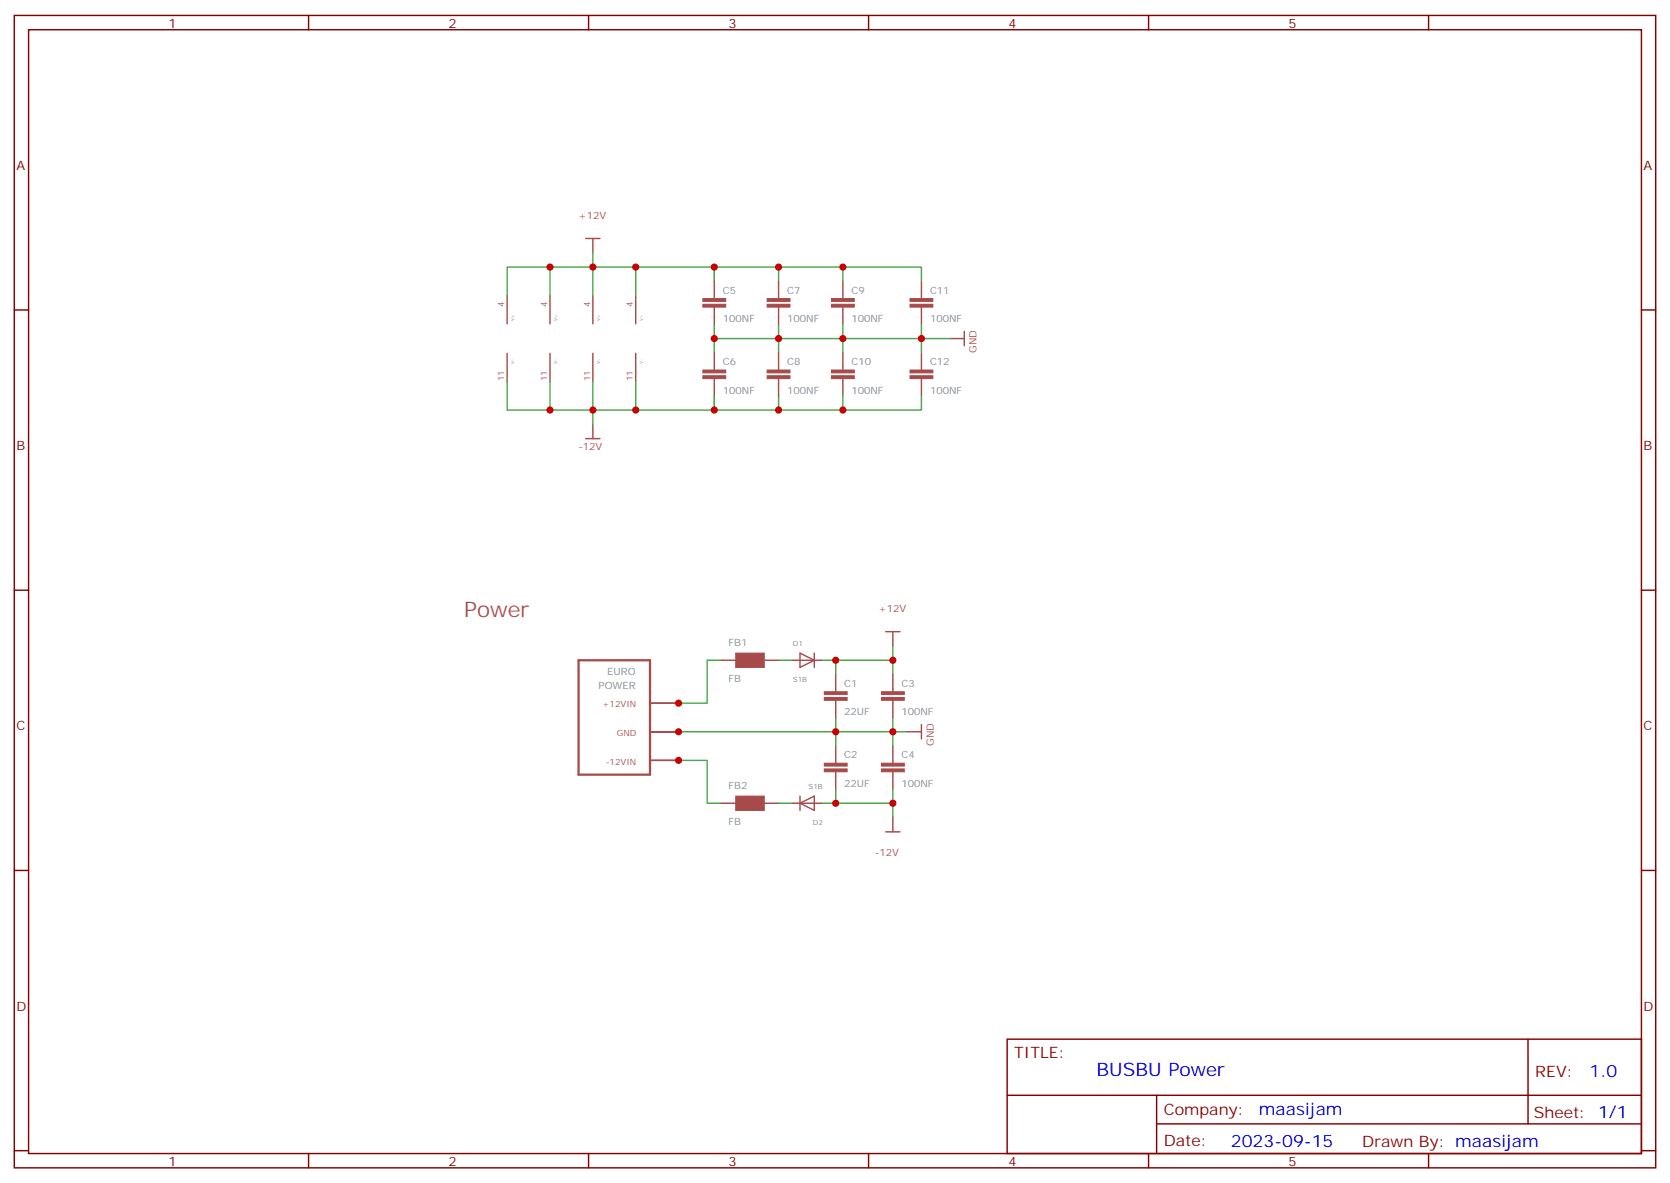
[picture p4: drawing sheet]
<svg xmlns="http://www.w3.org/2000/svg" width="412mm" height="292mm" viewBox="0 0 412 292" stroke-linecap="round" stroke-linejoin="round" font-family="sans-serif">
<g fill="none" stroke="#870000" stroke-width=".35">
<path d="M3.5 3.8h405.4v284.3h-405.4zM7.1 7.3h398.2v277.3h-398.2zM76.2 3.8v3.5M145.3 3.8v3.5M214.5 3.8v3.5M283.6 3.8v3.5M352.8 3.8v3.5M3.5 76.5h3.6M405.3 76.5h3.6M3.5 145.6h3.6M405.3 145.6h3.6M3.5 214.8h3.6"/>
<path d="M405.3 214.8h3.6M248.7 256.4h156.6v28.2h-156.6zM377.3 256.4v20.9M248.7 270.2h156.5M285.6 277.3h119.6M285.6 270.2v14.2M3.5 283.9h3.6M76.2 284.6v3.5M145.3 284.6v3.5M214.5 284.6v3.5M283.6 284.6v3.5M352.8 284.6v3.5"/>
<path d="M405.3 283.9h3.6"/>
</g>
<g fill="none" stroke="#a64a4a" stroke-width=".35">
<path d="M144.6 58.8h3.6M146.4 58.8v3.6M125.2 73v6.9M135.8 73v6.9M146.4 73v6.9M157 73v6.9M176.4 69.4v4.3M176.4 75.8v4.2M192.3 69.4v4.3M192.3 75.8v4.2M208.1 69.4v4.3M208.1 75.8v4.2"/>
<path d="M227.5 69.4v4.3M227.5 75.8v4.2M125.2 87.2v6.9M135.8 87.2v6.9M146.4 87.2v6.9M157 87.2v6.9M176.4 87.1v4.2M176.4 93.4v4.2M192.3 87.1v4.2M192.3 93.4v4.2M208.1 87.1v4.2M208.1 93.4v4.2"/>
<path d="M227.5 87.1v4.2M227.5 93.4v4.2M234.6 83.5h3.5M238.1 81.8v3.5M144.6 108.2h3.6M146.4 104.7v3.5M218.7 155.9h3.5M220.5 155.9v3.5M160.6 173.5h7M178.2 162.9h3.4M188.8 162.9h3.5M195.8 162.9h3.5"/>
<path d="M197.6 161.1l3.5 1.8-3.5 1.8zM199.4 162.9h3.4M201.1 161.1v3.6M206.4 166.4v4.3M206.4 172.8v4.2M220.5 166.4v4.3M220.5 172.8v4.2M227.5 178.8v3.5M160.6 187.6h7M160.6 180.6h7M178.2 198.2h3.4M188.8 198.2h3.5"/>
<path d="M195.8 198.2h3.5M197.6 198.2l3.5-1.8v3.6zM197.6 196.4v3.6M199.4 198.2h3.4M206.4 184.1v4.2M206.4 190.4v4.3M220.5 184.1v4.2M220.5 190.4v4.3M224 180.6h3.5M218.7 205.2h3.5M220.5 201.7v3.5"/>
</g>
<path d="M176.4 65.9v3.5M192.3 65.9v3.5M176.4 97.6v3.6M176.4 83.5h31.7M192.3 97.6v3.6" fill="none" stroke="#008700" stroke-width=".35"/>
<g fill="none" stroke="#4aa64a" stroke-width=".35">
<path d="M135.8 65.9h-10.6v7.1M146.4 62.4v10.6M157 65.9v7.1M208.1 65.9v3.5M227.5 69.4v-3.5h-91.7v7.1M125.2 94.1v7.1h10.6M135.8 94.1v7.1h10.6v-7.1M157 94.1v7.1M176.4 80v7.1M192.3 80v7.1M208.1 80v7.1M208.1 83.5h26.5"/>
<path d="M208.1 97.6v3.6M227.5 80v7.1M227.5 97.6v3.6h-81.1v3.5M220.5 159.4v3.5M178.2 162.9h-3.6v10.6h-7M192.3 162.9h3.5M202.8 162.9h17.7v3.5M206.4 162.9v3.5M206.4 177v3.6h-38.8M220.5 177v3.6h-14.1v3.5M167.6 187.6h7v10.6h3.6M192.3 198.2h3.5"/>
<path d="M206.4 194.7v3.5M220.5 194.7v3.5h-17.7M220.5 198.2v3.5M224 180.6h-3.5v3.5"/>
</g>
<g fill="#a64a4a" stroke="#a64a4a" stroke-width=".25">
<path d="M173.6 92.7h5.6v.7h-5.6z"/>
<path d="M173.6 91.3h5.6v.7h-5.6z"/>
<path d="M173.6 75.1h5.6v.7h-5.6z"/>
<path d="M173.6 73.7h5.6v.7h-5.6z"/>
<path d="M189.4 92.7h5.7v.7h-5.7z"/>
<path d="M189.4 91.3h5.7v.7h-5.7z"/>
<path d="M189.4 75.1h5.7v.7h-5.7z"/>
<path d="M189.4 73.7h5.7v.7h-5.7z"/>
<path d="M224.7 75.1h5.7v.7h-5.7z"/>
<path d="M224.7 73.7h5.7v.7h-5.7z"/>
<path d="M224.7 92.7h5.7v.7h-5.7z"/>
<path d="M224.7 91.3h5.7v.7h-5.7z"/>
<path d="M205.3 75.1h5.7v.7h-5.7z"/>
<path d="M205.3 73.7h5.7v.7h-5.7z"/>
<path d="M205.3 92.7h5.7v.7h-5.7z"/>
<path d="M205.3 91.3h5.7v.7h-5.7z"/>
<path d="M217.7 189.7h5.6v.7h-5.6z"/>
<path d="M217.7 188.3h5.6v.7h-5.6z"/>
<path d="M217.7 172.1h5.6v.7h-5.6z"/>
<path d="M217.7 170.7h5.6v.7h-5.6z"/>
<path d="M203.6 189.7h5.6v.7h-5.6z"/>
<path d="M203.6 188.3h5.6v.7h-5.6z"/>
<path d="M203.6 172.1h5.6v.7h-5.6z"/>
<path d="M203.6 170.7h5.6v.7h-5.6z"/>
<path d="M181.7 196.4h7v3.6h-7z"/>
<path d="M181.7 161.1h7v3.6h-7z"/>
</g>
<path d="M142.9 162.9h17.6v28.2h-17.6z" fill="none" stroke="#a64a4a" stroke-width=".56"/>
<g fill="#c00">
<circle cx="192.3" cy="101.2" r=".88"/>
<circle cx="176.4" cy="101.2" r=".88"/>
<circle cx="176.4" cy="83.5" r=".88"/>
<circle cx="192.3" cy="83.5" r=".88"/>
<circle cx="192.3" cy="65.9" r=".88"/>
<circle cx="176.4" cy="65.9" r=".88"/>
<circle cx="227.5" cy="83.5" r=".88"/>
<circle cx="208.1" cy="83.5" r=".88"/>
<circle cx="146.4" cy="65.9" r=".88"/>
<circle cx="208.1" cy="65.9" r=".88"/>
<circle cx="157" cy="65.9" r=".88"/>
<circle cx="135.8" cy="65.9" r=".88"/>
<circle cx="146.4" cy="101.2" r=".88"/>
<circle cx="157" cy="101.2" r=".88"/>
<circle cx="208.1" cy="101.2" r=".88"/>
<circle cx="135.8" cy="101.2" r=".88"/>
<circle cx="167.6" cy="180.6" r=".88"/>
<circle cx="167.6" cy="173.5" r=".88"/>
<circle cx="167.6" cy="187.6" r=".88"/>
<circle cx="220.5" cy="198.2" r=".88"/>
<circle cx="206.4" cy="198.2" r=".88"/>
<circle cx="220.5" cy="162.9" r=".88"/>
<circle cx="206.4" cy="162.9" r=".88"/>
<circle cx="206.4" cy="180.6" r=".88"/>
<circle cx="220.5" cy="180.6" r=".88"/>
</g>
<text font-size="5.3" fill="#a54b4b" x="114.7" y="152.3">Power</text>
<text font-size="4.6" fill="#00f" x="270.8" y="265.4">BUSBU Power</text>
<g font-size="4.2" fill="#00f">
<text x="392.5" y="265.7">1.0</text>
<text x="310.9" y="275.2">maasijam</text>
<text x="304" y="283">2023-09-15</text>
</g>
<g font-size="3.9" fill="#800">
<text x="250.5" y="261">TITLE:</text>
<text x="379.1" y="265.7">REV:</text>
<text x="287.4" y="275.2">Company:</text>
<text x="378.7" y="275.8">Sheet: 1/1</text>
<text x="287.4" y="282.9">Date:</text>
<text x="336.4" y="282.9">Drawn By: maasijam</text>
</g>
<g font-size="3.2" fill="#800">
<text x="41.6" y="6.8">1</text>
<text x="110.8" y="6.8">2</text>
<text x="179.9" y="6.8">3</text>
<text x="249.1" y="6.8">4</text>
<text x="318.2" y="6.8">5</text>
<text x="4.1" y="41.9">A</text>
<text x="405.9" y="41.9">A</text>
<text x="4.1" y="111.1">B</text>
<text x="405.9" y="111.1">B</text>
<text x="4.1" y="180.2">C</text>
<text x="405.9" y="180.2">C</text>
<text x="4.1" y="249.3">D</text>
<text x="405.9" y="249.3">D</text>
<text x="41.6" y="287.6">1</text>
<text x="110.8" y="287.6">2</text>
<text x="179.9" y="287.6">3</text>
<text x="249.1" y="287.6">4</text>
<text x="318.2" y="287.6">5</text>
</g>
<g font-size="2.5" fill="#a54b4b">
<text x="142.9" y="53.9">+12V</text>
<text x="241.2" y="87.1" transform="rotate(-90 241.2 87.1)">GND</text>
<text x="142.8" y="111">-12V</text>
<text x="217" y="151">+12V</text>
<text x="230.6" y="184.1" transform="rotate(-90 230.6 184.1)">GND</text>
<text x="216.1" y="211.3">-12V</text>
</g>
<g font-size="2.5" fill="#838383">
<text x="178.5" y="72.4">C5</text>
<text x="194.4" y="72.4">C7</text>
<text x="210.3" y="72.4">C9</text>
<text x="229.7" y="72.4">C11</text>
<text x="178.5" y="79.5">100NF</text>
<text x="194.4" y="79.5">100NF</text>
<text x="210.3" y="79.5">100NF</text>
<text x="229.7" y="79.5">100NF</text>
<text x="178.5" y="90.1">C6</text>
<text x="194.4" y="90.1">C8</text>
<text x="210.3" y="90.1">C10</text>
<text x="229.7" y="90.1">C12</text>
<text x="178.5" y="97.1">100NF</text>
<text x="194.4" y="97.1">100NF</text>
<text x="210.3" y="97.1">100NF</text>
<text x="229.7" y="97.1">100NF</text>
<text x="179.9" y="159.4">FB1</text>
<text x="150" y="166.4">EURO</text>
<text x="147.8" y="170">POWER</text>
<text x="179.9" y="168.2">FB</text>
<text x="208.5" y="169.4">C1</text>
<text x="222.6" y="169.4">C3</text>
<text x="208.5" y="176.5">22UF</text>
<text x="222.6" y="176.5">100NF</text>
<text x="208.5" y="187.1">C2</text>
<text x="222.6" y="187.1">C4</text>
<text x="179.9" y="194.7">FB2</text>
<text x="208.5" y="194.1">22UF</text>
<text x="222.6" y="194.1">100NF</text>
<text x="179.9" y="203.5">FB</text>
</g>
<g font-size="2.1" fill="#a54b4b">
<text x="124.5" y="75.7" transform="rotate(-90 124.5 75.7)">4</text>
<text x="135.1" y="75.7" transform="rotate(-90 135.1 75.7)">4</text>
<text x="145.7" y="75.7" transform="rotate(-90 145.7 75.7)">4</text>
<text x="156.3" y="75.7" transform="rotate(-90 156.3 75.7)">4</text>
<text x="124.5" y="94" transform="rotate(-90 124.5 94)">11</text>
<text x="135.1" y="94" transform="rotate(-90 135.1 94)">11</text>
<text x="145.7" y="94" transform="rotate(-90 145.7 94)">11</text>
<text x="156.3" y="94" transform="rotate(-90 156.3 94)">11</text>
<text x="148.8" y="174.5">+12VIN</text>
<text x="152.3" y="181.6">GND</text>
<text x="149.6" y="188.6">-12VIN</text>
</g>
<g font-size="1.8" fill="#838383">
<text x="195.8" y="159.4">D1</text>
<text x="195.8" y="168.2">S1B</text>
<text x="199.7" y="194.7">S1B</text>
<text x="200.7" y="203.5">D2</text>
</g>
<g font-size="1.1" fill="#4ba54b">
<text x="127" y="79.1" transform="rotate(-90 127 79.1)">V+</text>
<text x="137.6" y="79.1" transform="rotate(-90 137.6 79.1)">V+</text>
<text x="148.2" y="79.1" transform="rotate(-90 148.2 79.1)">V+</text>
<text x="158.7" y="79.1" transform="rotate(-90 158.7 79.1)">V+</text>
<text x="127" y="89.7" transform="rotate(-90 127 89.7)">V-</text>
<text x="137.6" y="89.7" transform="rotate(-90 137.6 89.7)">V-</text>
<text x="148.2" y="89.7" transform="rotate(-90 148.2 89.7)">V-</text>
<text x="158.7" y="89.7" transform="rotate(-90 158.7 89.7)">V-</text>
</g>
</svg>
